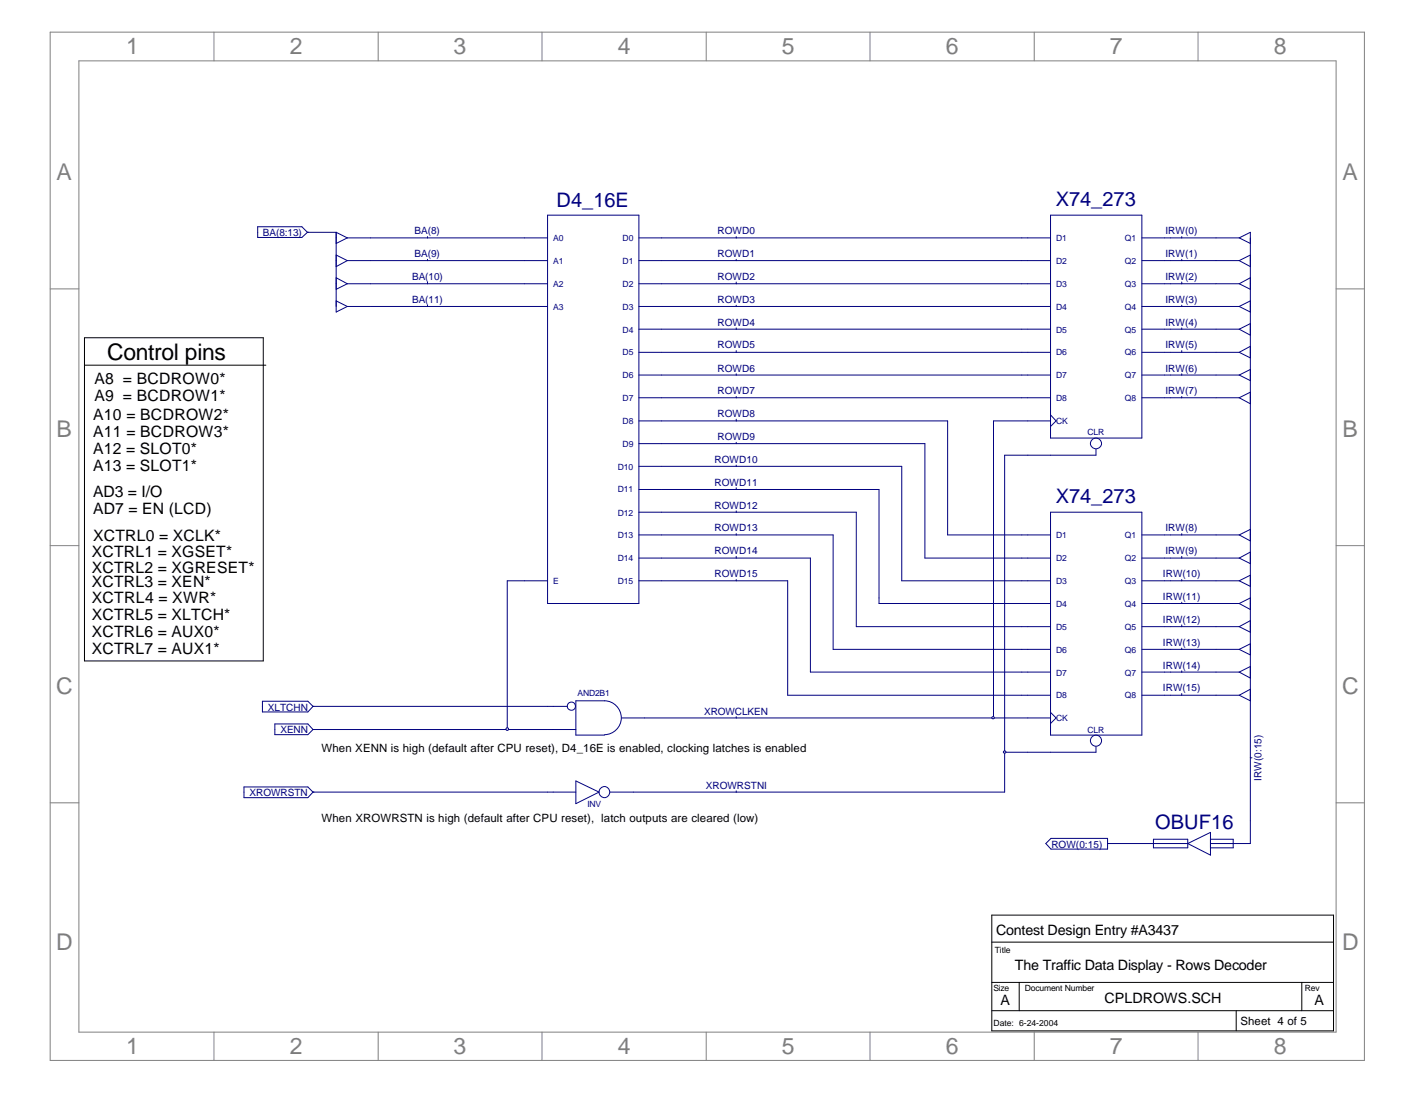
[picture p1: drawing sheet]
<svg xmlns="http://www.w3.org/2000/svg" width="279mm" height="216mm" viewBox="0 0 279 216" stroke-linecap="round" stroke-linejoin="round" font-family="sans-serif">
<g fill="none" stroke="#808080" stroke-width=".2">
<path d="M9.9 6.3h259.5v203.2h-259.5zM15.6 12h248.2v191.9h-248.2zM42.2 6.3v5.7M74.7 6.3v5.7M107 6.3v5.7M139.4 6.3v5.7M171.8 6.3v5.7M204.2 6.3v5.7M236.6 6.3v5.7M9.9 57.1h5.7M263.8 57.1h5.6M9.9 107.8h5.7"/>
<path d="M263.8 107.8h5.6M9.9 158.6h5.7M263.8 158.6h5.6M42.2 203.9v5.6M74.7 203.9v5.6M107 203.9v5.6M139.4 203.9v5.6M171.8 203.9v5.6M204.2 203.9v5.6M236.6 203.9v5.6"/>
</g>
<path d="M195.8 180.8h67.5v22.8h-67.5zM195.8 186.1h67.5M195.8 194.1h67.5M195.8 199.6h67.5M201.3 194.1v5.5M244.1 199.6v4M257 194.1v5.5" fill="none" stroke="#000" stroke-width=".2"/>
<g fill="none" stroke="#000080" stroke-width=".2">
<path d="M60.7 45.9h5.7M66.4 45.9v15.7l2.2-1.1M66.4 45.9l2.2 1.1M66.4 50.4l2.2 1.1M66.4 54.9l2.2 1.1M66.4 59.4l2.2 1.1M68.6 47h39.5M68.6 51.5h39.5M68.6 56h39.5M68.6 47l-2.2 1.1M68.6 51.5l-2.2 1.2M68.6 56l-2.2 1.2"/>
<path d="M84.4 46.7v.3M84.4 51.2v.3M84.4 55.7v.3M108.1 42.5h18.1v76.7h-18.1zM126.2 47h81.2M126.2 51.5h81.2M126.2 56h81.2M145.4 46.7v.3M145.4 51.2v.3M145.4 55.7v.3M207.4 42.5h18.1v44h-18.1zM225.5 47h19.2"/>
<path d="M225.5 51.5h19.2M225.5 56h19.2M233.3 46.7v.3M233.3 51.2v.3M233.3 55.7v.3M244.7 47l2.2-1.1v120.7h-7.9M244.7 47l2.2 1.1M244.7 51.5l2.2 1.2M244.7 56l2.2 1.2M246.9 50.4l-2.2 1.1M246.9 54.9l-2.2 1.1M246.9 59.4l-2.2 1.1"/>
<path d="M68.6 60.5h39.5M84.4 60.3v.2M126.2 60.5h81.2M126.2 65h81.2M126.2 69.6h81.2M126.2 74.1h81.2M126.2 78.6h81.2M145.4 60.3v.2M145.4 64.8v.2M145.4 69.3v.3M145.4 73.8v.3M145.4 78.3v.3"/>
<path d="M225.5 60.5h19.2M225.5 65h19.2M225.5 69.6h19.2M225.5 74.1h19.2M225.5 78.6h19.2M233.3 60.3v.2M233.3 64.8v.2M233.3 69.3v.3M233.3 73.8v.3M233.3 78.3v.3M244.7 60.5l2.2 1.1M244.7 65l2.2 1.2"/>
<path d="M244.7 69.6l2.2 1.1M244.7 74.1l2.2 1.1M244.7 78.6l2.2 1.2M246.9 63.9l-2.2 1.1M246.9 68.4l-2.2 1.2M246.9 73l-2.2 1.1M246.9 77.5l-2.2 1.1M126.2 83.1h60.9v22.6h20.3M126.2 87.6h56.4v22.6h24.8M126.2 92.1h51.9v22.6h29.3M126.2 96.7h47.4v22.5h33.8M145.4 82.8v.3"/>
<path d="M145.4 87.4v.2M145.4 91.9v.2M145.4 96.4v.3M202.9 83.1h4.5M207.4 82l1.1 1.1-1.1 1.1M216.4 88.7v1.2h-13.5M108.1 114.7h-7.9v29.4M126.2 105.7h38.3v22.6h42.9M126.2 110.2h33.8v22.6h47.4M126.2 114.7h29.3v22.6h51.9M126.2 101.2h42.9v22.6h38.3M145.4 100.9v.3"/>
<path d="M145.4 105.4v.3M145.4 109.9v.3M145.4 114.5v.2M207.4 101.2h18.1v44h-18.1zM225.5 105.7h19.2M225.5 110.2h19.2M225.5 114.7h19.2M225.5 119.2h19.2M233.3 105.4v.3M233.3 109.9v.3M233.3 114.5v.2M233.3 119v.2"/>
<path d="M244.7 105.7l2.2 1.1M244.7 110.2l2.2 1.1M244.7 114.7l2.2 1.1M244.7 119.2l2.2 1.2M246.9 104.6l-2.2 1.1M246.9 109.1l-2.2 1.1M246.9 113.6l-2.2 1.1M246.9 118.1l-2.2 1.1M61.8 139.5h47.4M225.5 123.8h19.2M225.5 128.3h19.2M225.5 132.8h19.2"/>
<path d="M225.5 137.3h19.2M233.3 123.4v.4M233.3 128v.3M233.3 132.5v.3M233.3 137v.3M244.7 123.8l2.2 1.1M244.7 128.3l2.2 1.1M244.7 132.8l2.2 1.1M244.7 137.3l2.2 1.1M246.9 122.6l-2.2 1.2M246.9 127.2l-2.2 1.1M246.9 131.7l-2.2 1.1"/>
<path d="M246.9 136.1l-2.2 1.2M61.8 144.1h47.4M202.9 141.8h4.5M207.4 140.7l1.1 1.1-1.1 1.1M216.4 147.5v1.1h-13.5M246.9 149.7h.3M218.7 166.6h15.8M227.8 165.8h6.7v1.7h-6.7zM234.5 166.6l4.5-2.2v4.5zM239 165.8h4.5v1.7h-4.5"/>
<circle cx="216.4" cy="87.6" r="1.07"/>
<circle cx="216.4" cy="146.3" r="1.1"/>
</g>
<circle cx="100.2" cy="144" r=".26" fill="#fff" stroke="#000080" stroke-width=".2"/>
<g fill="none" stroke="#000080" stroke-width=".2">
<path d="M202.9 83.1h-6.7v58.7M109.2 139.5h2.8M109.2 144.1h4.5M119.4 145.1a3.3 3.3 0 0 0 3.3-3.3 3.3 3.3 0 0 0-3.3-3.4h-5.7v6.8h5.7M122.8 141.8h80.1M145.4 141.6v.2"/>
<circle cx="112.8" cy="139.5" r=".81"/>
</g>
<circle cx="196.1" cy="141.8" r=".25" fill="#fff" stroke="#000080" stroke-width=".2"/>
<g fill="none" stroke="#000080" stroke-width=".2">
<path d="M202.9 89.9h-4.5v66.6h-77.9M61.8 156.5h51.9M113.7 154.3l4.6 2.2-4.6 2.3zM145.4 156.2v.3M198.4 148.6h4.5"/>
<circle cx="119.3" cy="156.5" r="1.07"/>
</g>
<circle cx="198.4" cy="148.6" r=".25" fill="#fff" stroke="#000080" stroke-width=".2"/>
<path d="M50.9 44.8h8.7l1.1 1.1-1.1 1h-8.7zM60.7 45.9h.1M51.8 138.5h9l1 1-1 1.1h-9zM61.8 139.5h.1M48.2 155.4h12.6l1 1.1-1 1.1h-12.6zM54.3 143h6.5l1 1.1-1 1h-6.5zM61.8 144.1h.1M61.8 156.5h.1M206.5 166.6l1-1h11.2v2.1h-11.2zM218.7 166.6h.1" fill="none" stroke="#000080" stroke-width=".2"/>
<path d="M16.7 66.7h35.3v63.9h-35.3zM16.7 72.1h35.8" fill="none" stroke="#000" stroke-width=".2"/>
<g font-size="4.5" fill="#808080">
<text x="24.9" y="10.7">1</text>
<text x="57.2" y="10.7">2</text>
<text x="89.6" y="10.7">3</text>
<text x="122" y="10.7">4</text>
<text x="154.3" y="10.7">5</text>
<text x="186.8" y="10.7">6</text>
<text x="219.1" y="10.7">7</text>
<text x="251.5" y="10.7">8</text>
<text x="11.2" y="35.6">A</text>
<text x="265.1" y="35.6">A</text>
<text x="11.2" y="86.3">B</text>
<text x="265.1" y="86.3">B</text>
<text x="11.1" y="137">C</text>
<text x="265" y="137">C</text>
<text x="11.1" y="187.7">D</text>
<text x="265" y="187.7">D</text>
<text x="24.9" y="208.2">1</text>
<text x="57.2" y="208.2">2</text>
<text x="89.6" y="208.2">3</text>
<text x="122" y="208.2">4</text>
<text x="154.3" y="208.2">5</text>
<text x="186.8" y="208.2">6</text>
<text x="219.1" y="208.2">7</text>
<text x="251.5" y="208.2">8</text>
</g>
<text font-size="4.5" x="21.2" y="71">Control pins</text>
<g font-size="4" fill="#000080">
<text x="109.9" y="40.9">D4_16E</text>
<text x="208.4" y="40.6">X74_273</text>
<text x="208.4" y="99.3">X74_273</text>
<text x="228.1" y="163.7">OBUF16</text>
</g>
<g font-size="3.1">
<text x="18.6" y="75.9">A8 = BCDROW0*</text>
<text x="18.4" y="82.9">A10 = BCDROW2*</text>
<text x="18.6" y="79.2">A9 = BCDROW1*</text>
<text x="18.4" y="86.3">A11 = BCDROW3*</text>
<text x="18.4" y="89.7">A12 = SLOT0*</text>
<text x="18.4" y="93">A13 = SLOT1*</text>
<text x="18.4" y="98.1">AD3 = I/O</text>
<text x="18.4" y="101.5">AD7 = EN (LCD)</text>
<text x="18.4" y="106.9">XCTRL0 = XCLK*</text>
<text x="18.1" y="110">XCTRL1 = XGSET*</text>
<text x="18.1" y="113.1">XCTRL2 = XGRESET*</text>
<text x="18.1" y="115.9">XCTRL3 = XEN*</text>
<text x="18.1" y="119">XCTRL4 = XWR*</text>
<text x="18.1" y="122.4">XCTRL5 = XLTCH*</text>
<text x="18.1" y="125.8">XCTRL6 = AUX0*</text>
<text x="18.1" y="129.2">XCTRL7 = AUX1*</text>
</g>
<g font-size="2.8">
<text x="196.7" y="184.7">Contest Design Entry #A3437</text>
<text x="200.4" y="191.7">The Traffic Data Display - Rows Decoder</text>
<text x="197.5" y="198.5">A</text>
<text x="218.1" y="198.2">CPLDROWS.SCH</text>
<text x="259.6" y="198.5">A</text>
</g>
<g font-size="2.3">
<text x="63.5" y="148.6">When XENN is high (default after CPU reset), D4_16E is enabled, clocking latches is enabled</text>
<text x="63.5" y="162.4">When XROWRSTN is high (default after CPU reset), latch outputs are cleared (low)</text>
<text x="244.9" y="202.5">Sheet 4 of 5</text>
</g>
<g font-size="2" fill="#000080">
<text x="51.9" y="46.7">BA(8:13)</text>
<text x="81.9" y="46.3">BA(8)</text>
<text x="141.6" y="46.3">ROWD0</text>
<text x="230.1" y="46.3">IRW(0)</text>
<text x="81.9" y="50.8">BA(9)</text>
<text x="141.6" y="50.8">ROWD1</text>
<text x="230.1" y="50.8">IRW(1)</text>
<text x="81.4" y="55.3">BA(10)</text>
<text x="81.4" y="59.9">BA(11)</text>
<text x="141.6" y="55.3">ROWD2</text>
<text x="141.6" y="59.9">ROWD3</text>
<text x="230.1" y="55.3">IRW(2)</text>
<text x="230.1" y="59.9">IRW(3)</text>
<text x="141.6" y="64.3">ROWD4</text>
<text x="230.1" y="64.3">IRW(4)</text>
<text x="141.6" y="68.8">ROWD5</text>
<text x="230.1" y="68.8">IRW(5)</text>
<text x="141.6" y="73.4">ROWD6</text>
<text x="141.6" y="77.9">ROWD7</text>
<text x="230.1" y="73.4">IRW(6)</text>
<text x="230.1" y="77.9">IRW(7)</text>
<text x="141.6" y="82.4">ROWD8</text>
<text x="141.6" y="87">ROWD9</text>
<text x="141.1" y="91.4">ROWD10</text>
<text x="141.1" y="95.9">ROWD11</text>
<text x="141.1" y="100.5">ROWD12</text>
<text x="141.1" y="105">ROWD13</text>
<text x="230.1" y="105">IRW(8)</text>
<text x="141.1" y="109.5">ROWD14</text>
<text x="230.1" y="109.5">IRW(9)</text>
<text x="141.1" y="114">ROWD15</text>
<text x="229.6" y="114">IRW(10)</text>
<text x="229.6" y="118.5">IRW(11)</text>
<text x="229.6" y="123">IRW(12)</text>
<text x="229.6" y="127.6">IRW(13)</text>
<text x="229.6" y="132.1">IRW(14)</text>
<text x="229.6" y="136.6">IRW(15)</text>
<text x="52.9" y="140.4">XLTCHN</text>
<text x="139" y="141.1">XROWCLKEN</text>
<text x="55.4" y="144.9">XENN</text>
<text x="139.4" y="155.8">XROWRSTNI</text>
<text x="249.1" y="154.3" transform="rotate(-90 249.1 154.3)">IRW(0:15)</text>
<text x="49.3" y="157.3">XROWRSTN</text>
<text x="207.6" y="167.5">ROW(0:15)</text>
</g>
<g font-size="1.7" fill="#000080">
<text x="109.2" y="47.7">A0</text>
<text x="122.9" y="47.7">D0</text>
<text x="208.5" y="47.7">D1</text>
<text x="222.1" y="47.7">Q1</text>
<text x="109.2" y="52.2">A1</text>
<text x="122.9" y="52.2">D1</text>
<text x="208.5" y="52.2">D2</text>
<text x="222.1" y="52.2">Q2</text>
<text x="109.2" y="56.6">A2</text>
<text x="122.9" y="56.6">D2</text>
<text x="208.5" y="56.6">D3</text>
<text x="222.1" y="56.6">Q3</text>
<text x="109.2" y="61.2">A3</text>
<text x="122.9" y="61.2">D3</text>
<text x="122.9" y="65.7">D4</text>
<text x="208.5" y="65.7">D5</text>
<text x="208.5" y="61.2">D4</text>
<text x="222.1" y="65.7">Q5</text>
<text x="222.1" y="61.2">Q4</text>
<text x="122.9" y="70.2">D5</text>
<text x="208.5" y="70.2">D6</text>
<text x="222.1" y="70.2">Q6</text>
<text x="122.9" y="74.8">D6</text>
<text x="208.5" y="74.8">D7</text>
<text x="222.1" y="74.8">Q7</text>
<text x="122.9" y="79.2">D7</text>
<text x="122.9" y="83.7">D8</text>
<text x="208.5" y="83.7">CK</text>
<text x="208.5" y="79.2">D8</text>
<text x="222.1" y="79.2">Q8</text>
<text x="122.9" y="88.3">D9</text>
<text x="214.7" y="86">CLR</text>
<text x="122" y="92.8">D10</text>
<text x="122" y="97.3">D11</text>
<text x="122" y="101.9">D12</text>
<text x="122" y="106.3">D13</text>
<text x="208.5" y="106.3">D1</text>
<text x="222.1" y="106.3">Q1</text>
<text x="122" y="110.8">D14</text>
<text x="208.5" y="110.8">D2</text>
<text x="222.1" y="110.8">Q2</text>
<text x="109.2" y="115.4">E</text>
<text x="122" y="115.4">D15</text>
<text x="208.5" y="115.4">D3</text>
<text x="208.5" y="119.9">D4</text>
<text x="222.1" y="115.4">Q3</text>
<text x="222.1" y="119.9">Q4</text>
<text x="208.5" y="124.4">D5</text>
<text x="222.1" y="124.4">Q5</text>
<text x="208.5" y="128.9">D6</text>
<text x="222.1" y="128.9">Q6</text>
<text x="114" y="137.4">AND2B1</text>
<text x="208.5" y="137.9">D8</text>
<text x="208.5" y="133.4">D7</text>
<text x="222.1" y="137.9">Q8</text>
<text x="222.1" y="133.4">Q7</text>
<text x="208.5" y="142.5">CK</text>
<text x="214.7" y="144.7">CLR</text>
<text x="116" y="159.4">INV</text>
</g>
<g font-size="1.7">
<text x="196.4" y="188.2">Title</text>
<text x="196.2" y="195.8">Size</text>
<text x="202.4" y="195.8">Document Number</text>
<text x="257.6" y="195.8">Rev</text>
<text x="196.2" y="202.6">Date: 6-24-2004</text>
</g>
</svg>
